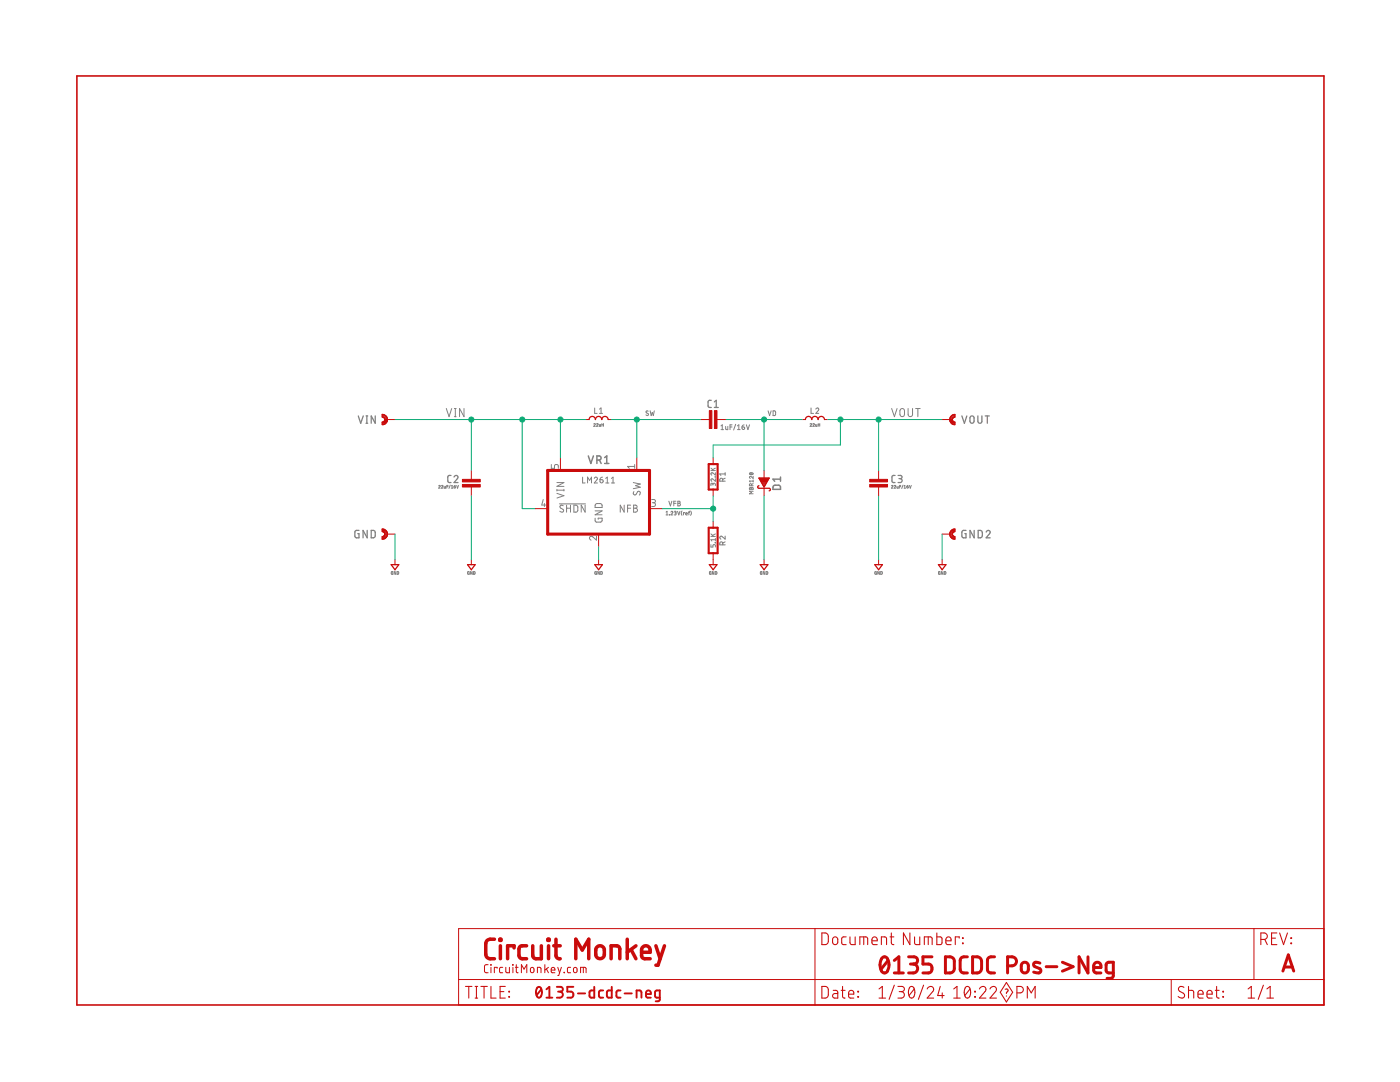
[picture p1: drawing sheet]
<?xml version="1.0" encoding="utf-8"?>
<!DOCTYPE eagle SYSTEM "eagle.dtd">
<eagle version="9.6.2">
<drawing>
<settings>
<setting alwaysvectorfont="yes"/>
<setting verticaltext="up"/>
</settings>
<grid distance="0.1" unitdist="inch" unit="inch" style="lines" multiple="1" display="no" altdistance="0.01" altunitdist="inch" altunit="inch"/>
<schematic xreflabel="%F%N/%S.%C%R" xrefpart="/%S.%C%R">
<libraries>
<library name="frames-custom">
<symbols>
<symbol name="LETTER_L">
<frame x1="0" y1="0" x2="248.92" y2="185.42" columns="12" rows="17" layer="94" border-left="no" border-top="no" border-right="no" border-bottom="no"/>
</symbol>
<symbol name="DOCFIELD-CIRCUITMONKEY">
<wire x1="0" y1="0" x2="71.12" y2="0" width="0.1016" layer="94"/>
<wire x1="101.6" y1="15.24" x2="87.63" y2="15.24" width="0.1016" layer="94"/>
<wire x1="0" y1="0" x2="0" y2="5.08" width="0.1016" layer="94"/>
<wire x1="0" y1="5.08" x2="71.12" y2="5.08" width="0.1016" layer="94"/>
<wire x1="0" y1="5.08" x2="0" y2="15.24" width="0.1016" layer="94"/>
<wire x1="101.6" y1="15.24" x2="101.6" y2="5.08" width="0.1016" layer="94"/>
<wire x1="71.12" y1="5.08" x2="71.12" y2="0" width="0.1016" layer="94"/>
<wire x1="71.12" y1="5.08" x2="87.63" y2="5.08" width="0.1016" layer="94"/>
<wire x1="71.12" y1="0" x2="101.6" y2="0" width="0.1016" layer="94"/>
<wire x1="87.63" y1="15.24" x2="87.63" y2="5.08" width="0.1016" layer="94"/>
<wire x1="87.63" y1="15.24" x2="0" y2="15.24" width="0.1016" layer="94"/>
<wire x1="87.63" y1="5.08" x2="101.6" y2="5.08" width="0.1016" layer="94"/>
<wire x1="101.6" y1="5.08" x2="101.6" y2="0" width="0.1016" layer="94"/>
<wire x1="0" y1="0" x2="-71.12" y2="0" width="0.1016" layer="94"/>
<wire x1="-71.12" y1="0" x2="-71.12" y2="5.08" width="0.1016" layer="94"/>
<wire x1="-71.12" y1="5.08" x2="-71.12" y2="15.24" width="0.1016" layer="94"/>
<wire x1="-71.12" y1="15.24" x2="0" y2="15.24" width="0.1016" layer="94"/>
<wire x1="0" y1="5.08" x2="-71.12" y2="5.08" width="0.1016" layer="94"/>
<text x="1.27" y="1.27" size="2.54" layer="94" font="vector">Date:</text>
<text x="12.7" y="1.27" size="2.54" layer="94" font="vector">&gt;LAST_DATE_TIME</text>
<text x="72.39" y="1.27" size="2.54" layer="94" font="vector">Sheet:</text>
<text x="86.36" y="1.27" size="2.54" layer="94" font="vector">&gt;SHEET</text>
<text x="88.9" y="11.938" size="2.54" layer="94" font="vector">REV:</text>
<text x="-69.85" y="1.27" size="2.54" layer="94" font="vector">TITLE:</text>
<text x="1.27" y="11.938" size="2.54" layer="94" font="vector">Document Number:</text>
<text x="-55.88" y="1.27" size="2.54" layer="94" font="vector" ratio="15">&gt;DRAWING_NAME</text>
<text x="-66.04" y="8.89" size="4.572" layer="94" ratio="15">Circuit Monkey</text>
<text x="-66.04" y="6.35" size="1.778" layer="94">CircuitMonkey.com</text>
<text x="12.7" y="6.096" size="3.81" layer="94" ratio="15">&gt;DOCUMENT_NUMBER</text>
<text x="94.488" y="8.382" size="3.81" layer="94" ratio="15" align="center">&gt;REV</text>
</symbol>
</symbols>
<devicesets>
<deviceset name="LETTER_L-CIRCUITMONKEY" prefix="SHEET">
<gates>
<gate name="G$1" symbol="LETTER_L" x="0" y="0"/>
<gate name="G$2" symbol="DOCFIELD-CIRCUITMONKEY" x="147.32" y="0"/>
</gates>
<devices>
<device name="">
<technologies>
<technology name=""/>
</technologies>
</device>
</devices>
</deviceset>
</devicesets>
</library>
<library name="regulators">
<symbols>
<symbol name="CONV_5P" library_locally_modified="yes">
<pin name="VIN" x="-7.62" y="7.62" length="short" direction="pwr" rot="R270"/>
<pin name="!SHDN" x="-12.7" y="-2.54" length="short" direction="in"/>
<pin name="GND" x="0" y="-10.16" length="short" direction="pwr" rot="R90"/>
<pin name="NFB" x="12.7" y="-2.54" length="short" direction="in" rot="R180"/>
<pin name="SW" x="7.62" y="7.62" length="short" direction="pas" rot="R270"/>
<wire x1="-10.16" y1="5.08" x2="10.16" y2="5.08" width="0.6096" layer="94"/>
<wire x1="10.16" y1="5.08" x2="10.16" y2="-7.62" width="0.6096" layer="94"/>
<wire x1="10.16" y1="-7.62" x2="-10.16" y2="-7.62" width="0.6096" layer="94"/>
<wire x1="-10.16" y1="-7.62" x2="-10.16" y2="5.08" width="0.6096" layer="94"/>
<text x="0" y="6.35" size="1.778" layer="95" ratio="15" align="bottom-center">&gt;NAME</text>
<text x="0" y="3.81" size="1.27" layer="96" align="top-center">&gt;VALUE</text>
</symbol>
</symbols>
<devicesets>
<deviceset name="CUK-5P" prefix="VR" uservalue="yes" library_locally_modified="yes">
<gates>
<gate name="G$1" symbol="CONV_5P" x="0" y="0"/>
</gates>
<devices>
<device name="-SOT-23-5" package="SOT-23-5">
<connects>
<connect gate="G$1" pin="!SHDN" pad="4"/>
<connect gate="G$1" pin="GND" pad="2"/>
<connect gate="G$1" pin="NFB" pad="3"/>
<connect gate="G$1" pin="SW" pad="1"/>
<connect gate="G$1" pin="VIN" pad="5"/>
</connects>
<package3dinstances>
<package3dinstance package3d_urn="urn:adsk.eagle:package:7189798/2"/>
</package3dinstances>
<technologies>
<technology name="">
<attribute name="COST01" value="3.30" constant="no"/>
<attribute name="COST10" value="3.00" constant="no"/>
<attribute name="COST100" value="2.45" constant="no"/>
<attribute name="MFR" value="TI" constant="no"/>
<attribute name="MPN" value="LM2611" constant="no"/>
<attribute name="VALUE" value="LM2611" constant="no"/>
</technology>
</technologies>
</device>
</devices>
</deviceset>
</devicesets>
</library>
<library name="rlc">
<symbols>
<symbol name="CAP-NP" library_locally_modified="yes">
<wire x1="0" y1="2.54" x2="0" y2="0.508" width="0.1524" layer="94"/>
<wire x1="0" y1="-2.54" x2="0" y2="-0.508" width="0.1524" layer="94"/>
<text x="2.54" y="0" size="1.6764" layer="95" font="vector" ratio="15">&gt;NAME</text>
<text x="2.54" y="-1.016" size="0.6096" layer="96" font="vector">&gt;VALUE</text>
<rectangle x1="-1.778" y1="0.254" x2="1.778" y2="0.762" layer="94"/>
<rectangle x1="-1.778" y1="-0.762" x2="1.778" y2="-0.254" layer="94"/>
<pin name="1" x="0" y="2.54" visible="off" length="point" direction="pas"/>
<pin name="2" x="0" y="-2.54" visible="off" length="point" direction="pas"/>
</symbol>
<symbol name="RES-EU" library_locally_modified="yes">
<wire x1="-1.27" y1="-0.889" x2="3.81" y2="-0.889" width="0.4064" layer="94"/>
<wire x1="3.81" y1="0.889" x2="-1.27" y2="0.889" width="0.4064" layer="94"/>
<wire x1="3.81" y1="-0.889" x2="3.81" y2="0" width="0.4064" layer="94"/>
<wire x1="3.81" y1="0" x2="3.81" y2="0.889" width="0.4064" layer="94"/>
<wire x1="-1.27" y1="-0.889" x2="-1.27" y2="0" width="0.4064" layer="94"/>
<wire x1="-1.27" y1="0" x2="-1.27" y2="0.889" width="0.4064" layer="94"/>
<wire x1="3.81" y1="0" x2="5.08" y2="0" width="0.1524" layer="94"/>
<wire x1="-1.27" y1="0" x2="-2.54" y2="0" width="0.1524" layer="94"/>
<text x="1.27" y="1.2192" size="1.27" layer="95" font="vector" ratio="15" align="bottom-center">&gt;NAME</text>
<text x="1.27" y="0" size="0.9652" layer="96" font="vector" align="center">&gt;VALUE</text>
<pin name="2" x="5.08" y="0" visible="off" length="point" direction="pas" swaplevel="1" rot="R180"/>
<pin name="1" x="-2.54" y="0" visible="off" length="point" direction="pas" swaplevel="1"/>
</symbol>
<symbol name="IND" library_locally_modified="yes">
<wire x1="-1.905" y1="0" x2="-0.635" y2="0" width="0.254" layer="94" curve="-180"/>
<wire x1="-0.635" y1="0" x2="0.635" y2="0" width="0.254" layer="94" curve="-180"/>
<wire x1="0.635" y1="0" x2="1.905" y2="0" width="0.254" layer="94" curve="-180"/>
<wire x1="-2.54" y1="0" x2="-1.905" y2="0" width="0.1524" layer="94"/>
<wire x1="1.905" y1="0" x2="2.54" y2="0" width="0.1524" layer="94"/>
<text x="0" y="1.778" size="1.27" layer="95" font="vector" ratio="14" align="center">&gt;NAME</text>
<text x="0" y="-0.762" size="0.6096" layer="96" align="top-center">&gt;VALUE</text>
<pin name="P$1" x="2.54" y="0" visible="off" length="point" direction="pas" rot="R180"/>
<pin name="P$2" x="-2.54" y="0" visible="off" length="point" direction="pas"/>
</symbol>
</symbols>
<devicesets>
<deviceset name="CAPACITOR" prefix="C" uservalue="yes" library_locally_modified="yes">
<gates>
<gate name="G$1" symbol="CAP-NP" x="0" y="0"/>
</gates>
<devices>
<device name="1206" package="1206">
<connects>
<connect gate="G$1" pin="1" pad="1"/>
<connect gate="G$1" pin="2" pad="2"/>
</connects>
<package3dinstances>
<package3dinstance package3d_urn="urn:adsk.eagle:package:4192976/2"/>
</package3dinstances>
<technologies>
<technology name=""/>
</technologies>
</device>
<device name="0805" package="0805-CAP">
<connects>
<connect gate="G$1" pin="1" pad="1"/>
<connect gate="G$1" pin="2" pad="2"/>
</connects>
<package3dinstances>
<package3dinstance package3d_urn="urn:adsk.eagle:package:4193041/2"/>
</package3dinstances>
<technologies>
<technology name="">
<attribute name="COST01" value="0.12" constant="no"/>
<attribute name="COST10" value="0.09" constant="no"/>
<attribute name="COST100" value="0.05" constant="no"/>
</technology>
</technologies>
</device>
<device name="0603-OLD" package="0603">
<connects>
<connect gate="G$1" pin="1" pad="1"/>
<connect gate="G$1" pin="2" pad="2"/>
</connects>
<package3dinstances>
<package3dinstance package3d_urn="urn:adsk.eagle:package:4192969/3"/>
</package3dinstances>
<technologies>
<technology name=""/>
</technologies>
</device>
<device name="1210" package="1210-CAP">
<connects>
<connect gate="G$1" pin="1" pad="1"/>
<connect gate="G$1" pin="2" pad="2"/>
</connects>
<package3dinstances>
<package3dinstance package3d_urn="urn:adsk.eagle:package:7886202/2"/>
</package3dinstances>
<technologies>
<technology name=""/>
</technologies>
</device>
<device name="THD_5MM" package="CAP_CER_THD_5MM">
<connects>
<connect gate="G$1" pin="1" pad="1"/>
<connect gate="G$1" pin="2" pad="2"/>
</connects>
<package3dinstances>
<package3dinstance package3d_urn="urn:adsk.eagle:package:4192947/3"/>
</package3dinstances>
<technologies>
<technology name="">
<attribute name="MFR" value="Tayda" constant="no"/>
<attribute name="MPN" value="A-550" constant="no"/>
<attribute name="VALUE" value="0.01uF" constant="no"/>
</technology>
</technologies>
</device>
<device name="THD_2.5MM" package="CAP_CER_THD_2.5MM">
<connects>
<connect gate="G$1" pin="1" pad="1"/>
<connect gate="G$1" pin="2" pad="2"/>
</connects>
<package3dinstances>
<package3dinstance package3d_urn="urn:adsk.eagle:package:4192946/1"/>
</package3dinstances>
<technologies>
<technology name=""/>
</technologies>
</device>
<device name="0402" package="0402-CAP">
<connects>
<connect gate="G$1" pin="1" pad="1"/>
<connect gate="G$1" pin="2" pad="2"/>
</connects>
<package3dinstances>
<package3dinstance package3d_urn="urn:adsk.eagle:package:4193046/5"/>
</package3dinstances>
<technologies>
<technology name="">
<attribute name="COST01" value="0.12" constant="no"/>
<attribute name="COST10" value="0.09" constant="no"/>
<attribute name="COST100" value="0.04" constant="no"/>
</technology>
</technologies>
</device>
<device name="0603" package="0603-CAP">
<connects>
<connect gate="G$1" pin="1" pad="1"/>
<connect gate="G$1" pin="2" pad="2"/>
</connects>
<package3dinstances>
<package3dinstance package3d_urn="urn:adsk.eagle:package:4193021/5"/>
</package3dinstances>
<technologies>
<technology name="">
<attribute name="COST01" value="0.12" constant="no"/>
<attribute name="COST10" value="0.09" constant="no"/>
<attribute name="COST100" value="0.05" constant="no"/>
</technology>
</technologies>
</device>
</devices>
</deviceset>
<deviceset name="RESISTOR" prefix="R" uservalue="yes" library_locally_modified="yes">
<gates>
<gate name="G$1" symbol="RES-EU" x="0" y="0"/>
</gates>
<devices>
<device name="THD_204/7" package="R_THD_204/7">
<connects>
<connect gate="G$1" pin="1" pad="1"/>
<connect gate="G$1" pin="2" pad="2"/>
</connects>
<package3dinstances>
<package3dinstance package3d_urn="urn:adsk.eagle:package:4192972/1"/>
</package3dinstances>
<technologies>
<technology name=""/>
</technologies>
</device>
<device name="1206" package="1206">
<connects>
<connect gate="G$1" pin="1" pad="1"/>
<connect gate="G$1" pin="2" pad="2"/>
</connects>
<package3dinstances>
<package3dinstance package3d_urn="urn:adsk.eagle:package:4192976/2"/>
</package3dinstances>
<technologies>
<technology name=""/>
</technologies>
</device>
<device name="0805" package="0805-RES">
<connects>
<connect gate="G$1" pin="1" pad="1"/>
<connect gate="G$1" pin="2" pad="2"/>
</connects>
<package3dinstances>
<package3dinstance package3d_urn="urn:adsk.eagle:package:4193042/2"/>
</package3dinstances>
<technologies>
<technology name="">
<attribute name="COST01" value="0.10" constant="no"/>
<attribute name="COST10" value="0.05" constant="no"/>
<attribute name="COST100" value="0.02" constant="no"/>
</technology>
</technologies>
</device>
<device name="0603" package="0603-RES">
<connects>
<connect gate="G$1" pin="1" pad="1"/>
<connect gate="G$1" pin="2" pad="2"/>
</connects>
<package3dinstances>
<package3dinstance package3d_urn="urn:adsk.eagle:package:4193040/5"/>
</package3dinstances>
<technologies>
<technology name="">
<attribute name="COST01" value="0.10" constant="no"/>
<attribute name="COST10" value="0.05" constant="no"/>
<attribute name="COST100" value="0.02" constant="no"/>
</technology>
</technologies>
</device>
<device name="THD_610/236" package="R_THD_610/236">
<connects>
<connect gate="G$1" pin="1" pad="P$1"/>
<connect gate="G$1" pin="2" pad="P$2"/>
</connects>
<package3dinstances>
<package3dinstance package3d_urn="urn:adsk.eagle:package:4192953/1"/>
</package3dinstances>
<technologies>
<technology name=""/>
</technologies>
</device>
<device name="2512" package="2512">
<connects>
<connect gate="G$1" pin="1" pad="1"/>
<connect gate="G$1" pin="2" pad="2"/>
</connects>
<package3dinstances>
<package3dinstance package3d_urn="urn:adsk.eagle:package:4192973/1"/>
</package3dinstances>
<technologies>
<technology name=""/>
</technologies>
</device>
<device name="2012" package="2012">
<connects>
<connect gate="G$1" pin="1" pad="1"/>
<connect gate="G$1" pin="2" pad="2"/>
</connects>
<package3dinstances>
<package3dinstance package3d_urn="urn:adsk.eagle:package:4192974/1"/>
</package3dinstances>
<technologies>
<technology name=""/>
</technologies>
</device>
<device name="1210" package="1210-RES">
<connects>
<connect gate="G$1" pin="1" pad="1"/>
<connect gate="G$1" pin="2" pad="2"/>
</connects>
<package3dinstances>
<package3dinstance package3d_urn="urn:adsk.eagle:package:4192975/2"/>
</package3dinstances>
<technologies>
<technology name=""/>
</technologies>
</device>
<device name="0402" package="0402-RES">
<connects>
<connect gate="G$1" pin="1" pad="1"/>
<connect gate="G$1" pin="2" pad="2"/>
</connects>
<package3dinstances>
<package3dinstance package3d_urn="urn:adsk.eagle:package:4193045/4"/>
</package3dinstances>
<technologies>
<technology name="">
<attribute name="COST01" value="0.10" constant="no"/>
<attribute name="COST10" value="0.05" constant="no"/>
<attribute name="COST100" value="0.02" constant="no"/>
</technology>
</technologies>
</device>
<device name="THD_0.25_WATT" package="R_THD_0.25W">
<connects>
<connect gate="G$1" pin="1" pad="1"/>
<connect gate="G$1" pin="2" pad="2"/>
</connects>
<package3dinstances>
<package3dinstance package3d_urn="urn:adsk.eagle:package:26222947/3"/>
</package3dinstances>
<technologies>
<technology name=""/>
</technologies>
</device>
</devices>
</deviceset>
<deviceset name="INDUCTOR" locally_modified="yes" prefix="L" uservalue="yes" library_locally_modified="yes">
<gates>
<gate name="G$1" symbol="IND" x="0" y="0"/>
</gates>
<devices>
<device name="SMD-10X10MM" package="IND-SMD-10X10MM">
<connects>
<connect gate="G$1" pin="P$1" pad="P$1"/>
<connect gate="G$1" pin="P$2" pad="P$2"/>
</connects>
<package3dinstances>
<package3dinstance package3d_urn="urn:adsk.eagle:package:4192971/1"/>
</package3dinstances>
<technologies>
<technology name=""/>
</technologies>
</device>
<device name="SMD-0603" package="0603">
<connects>
<connect gate="G$1" pin="P$1" pad="1"/>
<connect gate="G$1" pin="P$2" pad="2"/>
</connects>
<package3dinstances>
<package3dinstance package3d_urn="urn:adsk.eagle:package:4192969/3"/>
</package3dinstances>
<technologies>
<technology name=""/>
</technologies>
</device>
<device name="SMD-0805" package="0805">
<connects>
<connect gate="G$1" pin="P$1" pad="1"/>
<connect gate="G$1" pin="P$2" pad="2"/>
</connects>
<package3dinstances>
<package3dinstance package3d_urn="urn:adsk.eagle:package:4192970/1"/>
</package3dinstances>
<technologies>
<technology name=""/>
</technologies>
</device>
<device name="SMD-1206" package="1206">
<connects>
<connect gate="G$1" pin="P$1" pad="1"/>
<connect gate="G$1" pin="P$2" pad="2"/>
</connects>
<package3dinstances>
<package3dinstance package3d_urn="urn:adsk.eagle:package:4192976/2"/>
</package3dinstances>
<technologies>
<technology name=""/>
</technologies>
</device>
<device name="SMD-3.2X2.5MM" package="IND-SMD-2.5X3.2MM">
<connects>
<connect gate="G$1" pin="P$1" pad="1"/>
<connect gate="G$1" pin="P$2" pad="2"/>
</connects>
<package3dinstances>
<package3dinstance package3d_urn="urn:adsk.eagle:package:4192959/2"/>
</package3dinstances>
<technologies>
<technology name="">
<attribute name="VALUE" value="Murata LQH32MNxxxJ23L" constant="no"/>
</technology>
</technologies>
</device>
<device name="SMD-06X06MM" package="IND-SMD-06X06MM">
<connects>
<connect gate="G$1" pin="P$1" pad="1"/>
<connect gate="G$1" pin="P$2" pad="2"/>
</connects>
<package3dinstances>
<package3dinstance package3d_urn="urn:adsk.eagle:package:4192958/1"/>
</package3dinstances>
<technologies>
<technology name="">
<attribute name="VALUE" value="Panasonic ELL6PGxxxy" constant="no"/>
</technology>
</technologies>
</device>
<device name="SMD-07X07MM" package="IND-SMD-07X07MM">
<connects>
<connect gate="G$1" pin="P$1" pad="1"/>
<connect gate="G$1" pin="P$2" pad="2"/>
</connects>
<package3dinstances>
<package3dinstance package3d_urn="urn:adsk.eagle:package:4192949/1"/>
</package3dinstances>
<technologies>
<technology name=""/>
</technologies>
</device>
<device name="SMD-05X04MM" package="IND-SRN5040">
<connects>
<connect gate="G$1" pin="P$1" pad="1"/>
<connect gate="G$1" pin="P$2" pad="2"/>
</connects>
<package3dinstances>
<package3dinstance package3d_urn="urn:adsk.eagle:package:26838113/5"/>
</package3dinstances>
<technologies>
<technology name="">
<attribute name="COST01" value="0.55" constant="no"/>
<attribute name="COST10" value="0.40" constant="no"/>
<attribute name="COST100" value="0.35" constant="no"/>
<attribute name="MFR" value="Bourns" constant="no"/>
<attribute name="MPN" value="SRN5040" constant="no"/>
</technology>
</technologies>
</device>
<device name="SMD-2012" package="2012">
<connects>
<connect gate="G$1" pin="P$1" pad="1"/>
<connect gate="G$1" pin="P$2" pad="2"/>
</connects>
<package3dinstances>
<package3dinstance package3d_urn="urn:adsk.eagle:package:4192974/1"/>
</package3dinstances>
<technologies>
<technology name="">
<attribute name="COST01" value="0.10" constant="no"/>
<attribute name="COST10" value="0.08" constant="no"/>
<attribute name="COST100" value="0.074" constant="no"/>
<attribute name="MFR" value="Bourns" constant="no"/>
<attribute name="MPN" value="SRN2012T" constant="no"/>
</technology>
</technologies>
</device>
<device name="SMD-4.5X3.3MM" package="IND-MU8400">
<connects>
<connect gate="G$1" pin="P$1" pad="1"/>
<connect gate="G$1" pin="P$2" pad="2"/>
</connects>
<technologies>
<technology name="">
<attribute name="COST01" value="0.55" constant="no"/>
<attribute name="COST10" value="0.50" constant="no"/>
<attribute name="COST100" value="0.35" constant="no"/>
<attribute name="MFR" value="MuRata" constant="no"/>
<attribute name="MPN" value="8400 Series" constant="no"/>
</technology>
</technologies>
</device>
</devices>
</deviceset>
</devicesets>
</library>
<library name="diodes">
<symbols>
<symbol name="SCHOTTKY">
<wire x1="1.016" y1="1.016" x2="1.016" y2="0" width="0.254" layer="94"/>
<wire x1="1.016" y1="0" x2="1.016" y2="-1.016" width="0.254" layer="94"/>
<wire x1="1.016" y1="-1.016" x2="0.762" y2="-1.27" width="0.254" layer="94" curve="-90"/>
<wire x1="0.762" y1="-1.27" x2="0.508" y2="-1.016" width="0.254" layer="94" curve="-90"/>
<wire x1="1.016" y1="1.016" x2="1.27" y2="1.27" width="0.254" layer="94" curve="-90"/>
<wire x1="1.27" y1="1.27" x2="1.524" y2="1.016" width="0.254" layer="94" curve="-90"/>
<wire x1="1.016" y1="0" x2="2.54" y2="0" width="0.1524" layer="94"/>
<wire x1="-2.54" y1="0" x2="-1.016" y2="0" width="0.1524" layer="94"/>
<text x="0" y="2.54" size="1.778" layer="95" font="vector" ratio="15" align="center">&gt;NAME</text>
<text x="0" y="-2.54" size="0.8128" layer="96" font="fixed" align="center">&gt;VALUE</text>
<pin name="A" x="-2.54" y="0" visible="off" length="point" direction="pas"/>
<pin name="K" x="2.54" y="0" visible="off" length="point" direction="pas" rot="R180"/>
<polygon width="0.254" layer="94">
<vertex x="0.762" y="0"/>
<vertex x="-1.016" y="1.016"/>
<vertex x="-1.016" y="-1.016"/>
</polygon>
</symbol>
</symbols>
<devicesets>
<deviceset name="SCHOTTKY" prefix="D" uservalue="yes">
<gates>
<gate name="G$1" symbol="SCHOTTKY" x="0" y="0"/>
</gates>
<devices>
<device name="SMA" package="SMA">
<connects>
<connect gate="G$1" pin="A" pad="A"/>
<connect gate="G$1" pin="K" pad="K"/>
</connects>
<package3dinstances>
<package3dinstance package3d_urn="urn:adsk.eagle:package:7189483/2"/>
</package3dinstances>
<technologies>
<technology name=""/>
</technologies>
</device>
<device name="MBRA340" package="SMA">
<connects>
<connect gate="G$1" pin="A" pad="A"/>
<connect gate="G$1" pin="K" pad="K"/>
</connects>
<package3dinstances>
<package3dinstance package3d_urn="urn:adsk.eagle:package:7189483/2"/>
</package3dinstances>
<technologies>
<technology name="">
<attribute name="VALUE" value="MBRA340" constant="no"/>
</technology>
</technologies>
</device>
<device name="B130" package="SMA">
<connects>
<connect gate="G$1" pin="A" pad="A"/>
<connect gate="G$1" pin="K" pad="K"/>
</connects>
<package3dinstances>
<package3dinstance package3d_urn="urn:adsk.eagle:package:7189483/2"/>
</package3dinstances>
<technologies>
<technology name="">
<attribute name="VALUE" value="B130" constant="no"/>
</technology>
</technologies>
</device>
<device name="TOSHIBA_CST2" package="CST2">
<connects>
<connect gate="G$1" pin="A" pad="A"/>
<connect gate="G$1" pin="K" pad="K"/>
</connects>
<package3dinstances>
<package3dinstance package3d_urn="urn:adsk.eagle:package:7189475/1"/>
</package3dinstances>
<technologies>
<technology name="">
<attribute name="VALUE" value="Toshiba 1SS416CT" constant="no"/>
</technology>
</technologies>
</device>
<device name="0603" package="0603">
<connects>
<connect gate="G$1" pin="A" pad="A"/>
<connect gate="G$1" pin="K" pad="K"/>
</connects>
<package3dinstances>
<package3dinstance package3d_urn="urn:adsk.eagle:package:7189480/1"/>
</package3dinstances>
<technologies>
<technology name="">
<attribute name="VALUE" value="SD0603S020S0R1" constant="no"/>
</technology>
</technologies>
</device>
<device name="TO-227A" package="TO-277A">
<connects>
<connect gate="G$1" pin="A" pad="1 2"/>
<connect gate="G$1" pin="K" pad="K"/>
</connects>
<package3dinstances>
<package3dinstance package3d_urn="urn:adsk.eagle:package:7189481/1"/>
</package3dinstances>
<technologies>
<technology name=""/>
</technologies>
</device>
<device name="1206" package="1206">
<connects>
<connect gate="G$1" pin="A" pad="A"/>
<connect gate="G$1" pin="K" pad="K"/>
</connects>
<package3dinstances>
<package3dinstance package3d_urn="urn:adsk.eagle:package:7189485/1"/>
</package3dinstances>
<technologies>
<technology name="">
<attribute name="VALUE" value="SD1206" constant="no"/>
</technology>
</technologies>
</device>
<device name="VS30B" package="SMC">
<connects>
<connect gate="G$1" pin="A" pad="A"/>
<connect gate="G$1" pin="K" pad="K"/>
</connects>
<package3dinstances>
<package3dinstance package3d_urn="urn:adsk.eagle:package:7189472/1"/>
</package3dinstances>
<technologies>
<technology name="">
<attribute name="VALUE" value="VS-30BQ" constant="no"/>
</technology>
</technologies>
</device>
<device name="MBR120" package="SOD-123">
<connects>
<connect gate="G$1" pin="A" pad="A"/>
<connect gate="G$1" pin="K" pad="K"/>
</connects>
<package3dinstances>
<package3dinstance package3d_urn="urn:adsk.eagle:package:7189471/3"/>
</package3dinstances>
<technologies>
<technology name="">
<attribute name="MPN" value="MBR120ES" constant="no"/>
<attribute name="VALUE" value="MBR120" constant="no"/>
</technology>
</technologies>
</device>
<device name="B140" package="SMA">
<connects>
<connect gate="G$1" pin="A" pad="A"/>
<connect gate="G$1" pin="K" pad="K"/>
</connects>
<package3dinstances>
<package3dinstance package3d_urn="urn:adsk.eagle:package:7189483/2"/>
</package3dinstances>
<technologies>
<technology name="">
<attribute name="COST01" value="0.38" constant="no"/>
<attribute name="COST10" value="0.28" constant="no"/>
<attribute name="COST100" value="0.18" constant="no"/>
<attribute name="MFR" value="Vishay/Various" constant="no"/>
<attribute name="MPN" value="B140" constant="no"/>
<attribute name="VALUE" value="B140" constant="no"/>
</technology>
</technologies>
</device>
</devices>
</deviceset>
</devicesets>
</library>
<library name="supply">
<symbols>
<symbol name="GND">
<wire x1="-0.762" y1="-1.016" x2="0" y2="-1.016" width="0.254" layer="94"/>
<wire x1="0" y1="-1.016" x2="0.762" y2="-1.016" width="0.254" layer="94"/>
<wire x1="0.762" y1="-1.016" x2="0" y2="-2.032" width="0.254" layer="94"/>
<wire x1="0" y1="-2.032" x2="-0.762" y2="-1.016" width="0.254" layer="94"/>
<wire x1="0" y1="0" x2="0" y2="-1.016" width="0.1524" layer="94"/>
<text x="0" y="-2.667" size="0.6096" layer="96" font="vector" align="center">&gt;VALUE</text>
<pin name="GND" x="0" y="0" visible="off" length="point" direction="sup" rot="R270"/>
</symbol>
</symbols>
<devicesets>
<deviceset name="GND" prefix="SUPPLY">
<gates>
<gate name="GND" symbol="GND" x="0" y="0"/>
</gates>
<devices>
<device name="">
<technologies>
<technology name=""/>
</technologies>
</device>
</devices>
</deviceset>
</devicesets>
</library>
<library name="con-headers">
<symbols>
<symbol name="CAST_01X1">
<polygon width="0.254" layer="94">
<vertex x="0" y="0.508" curve="90"/>
<vertex x="-0.508" y="0" curve="90"/>
<vertex x="0" y="-0.508"/>
<vertex x="0" y="-1.016" curve="-90"/>
<vertex x="-1.016" y="0" curve="-90"/>
<vertex x="0" y="1.016"/>
</polygon>
<pin name="1" x="-2.54" y="0" visible="off" length="point"/>
<wire x1="-2.54" y1="0" x2="-1.016" y2="0" width="0.1524" layer="94"/>
<text x="1.27" y="0" size="1.7272" layer="95" ratio="15" rot="R180" align="center-right">&gt;NAME</text>
</symbol>
</symbols>
<devicesets>
<deviceset name="CAST-01X1" prefix="CST">
<gates>
<gate name="G$1" symbol="CAST_01X1" x="0" y="0"/>
</gates>
<devices>
<device name="2.54MM" package="CAST01-2.54MM">
<connects>
<connect gate="G$1" pin="1" pad="1"/>
</connects>
<package3dinstances>
<package3dinstance package3d_urn="urn:adsk.eagle:package:14150085/3"/>
</package3dinstances>
<technologies>
<technology name=""/>
</technologies>
</device>
<device name="2.00MM" package="CAST01-2.00MM">
<connects>
<connect gate="G$1" pin="1" pad="1 P$1 P$2"/>
</connects>
<package3dinstances>
<package3dinstance package3d_urn="urn:adsk.eagle:package:26716772/3"/>
</package3dinstances>
<technologies>
<technology name=""/>
</technologies>
</device>
</devices>
</deviceset>
</devicesets>
</library>
</libraries>
<attributes>
</attributes>
<variantdefs>
</variantdefs>
<classes>
<class number="0" name="default" width="0" drill="0">
</class>
</classes>
<parts>
<part name="SHEET1" library="frames-custom" deviceset="LETTER_L-CIRCUITMONKEY" device="">
<attribute name="DOCUMENT_NUMBER" value="0135 DCDC Pos-&gt;Neg"/>
<attribute name="REV" value="A"/>
</part>
<part name="VR1" library="regulators" deviceset="CUK-5P" device="-SOT-23-5" package3d_urn="urn:adsk.eagle:package:7189798/2" value="LM2611"/>
<part name="C1" library="rlc" deviceset="CAPACITOR" device="0603" package3d_urn="urn:adsk.eagle:package:4193021/5" value="1uF/16V"/>
<part name="R1" library="rlc" deviceset="RESISTOR" device="0603" package3d_urn="urn:adsk.eagle:package:4193040/5" value="32.2K"/>
<part name="D1" library="diodes" deviceset="SCHOTTKY" device="MBR120" package3d_urn="urn:adsk.eagle:package:7189471/3" value="MBR120"/>
<part name="L1" library="rlc" deviceset="INDUCTOR" device="SMD-4.5X3.3MM" value="22uH"/>
<part name="L2" library="rlc" deviceset="INDUCTOR" device="SMD-4.5X3.3MM" value="22uH"/>
<part name="SUPPLY1" library="supply" deviceset="GND" device=""/>
<part name="R2" library="rlc" deviceset="RESISTOR" device="0603" package3d_urn="urn:adsk.eagle:package:4193040/5" value="5.1K"/>
<part name="SUPPLY2" library="supply" deviceset="GND" device=""/>
<part name="SUPPLY3" library="supply" deviceset="GND" device=""/>
<part name="SUPPLY4" library="supply" deviceset="GND" device=""/>
<part name="C2" library="rlc" deviceset="CAPACITOR" device="1210" package3d_urn="urn:adsk.eagle:package:7886202/2" value="22uF/16V"/>
<part name="C3" library="rlc" deviceset="CAPACITOR" device="1210" package3d_urn="urn:adsk.eagle:package:7886202/2" value="22uF/16V"/>
<part name="SUPPLY5" library="supply" deviceset="GND" device=""/>
<part name="VIN" library="con-headers" deviceset="CAST-01X1" device="2.00MM" package3d_urn="urn:adsk.eagle:package:26716772/3"/>
<part name="VOUT" library="con-headers" deviceset="CAST-01X1" device="2.00MM" package3d_urn="urn:adsk.eagle:package:26716772/3"/>
<part name="GND2" library="con-headers" deviceset="CAST-01X1" device="2.00MM" package3d_urn="urn:adsk.eagle:package:26716772/3"/>
<part name="GND" library="con-headers" deviceset="CAST-01X1" device="2.00MM" package3d_urn="urn:adsk.eagle:package:26716772/3"/>
<part name="SUPPLY6" library="supply" deviceset="GND" device=""/>
<part name="SUPPLY7" library="supply" deviceset="GND" device=""/>
</parts>
<sheets>
<sheet>
<plain>
<text x="122.682" y="98.552" size="0.762" layer="97" rot="R180">1.23V(ref)</text>
</plain>
<instances>
<instance part="SHEET1" gate="G$1" x="0" y="0" smashed="yes"/>
<instance part="SHEET1" gate="G$2" x="147.32" y="0" smashed="yes">
<attribute name="LAST_DATE_TIME" x="160.02" y="1.27" size="2.54" layer="94" font="vector"/>
<attribute name="SHEET" x="233.68" y="1.27" size="2.54" layer="94" font="vector"/>
<attribute name="DRAWING_NAME" x="91.44" y="1.27" size="2.54" layer="94" font="vector" ratio="15"/>
<attribute name="DOCUMENT_NUMBER" x="160.02" y="6.096" size="3.81" layer="94" ratio="15"/>
<attribute name="REV" x="241.808" y="8.382" size="3.81" layer="94" ratio="15" align="center"/>
</instance>
<instance part="VR1" gate="G$1" x="104.14" y="101.6" smashed="yes">
<attribute name="NAME" x="104.14" y="107.95" size="1.778" layer="95" ratio="15" align="bottom-center"/>
<attribute name="VALUE" x="104.14" y="105.41" size="1.27" layer="96" align="top-center"/>
</instance>
<instance part="C1" gate="G$1" x="127" y="116.84" smashed="yes" rot="R90">
<attribute name="NAME" x="127" y="119.126" size="1.6764" layer="95" font="vector" ratio="15" align="bottom-center"/>
<attribute name="VALUE" x="128.524" y="114.808" size="1.016" layer="96" font="vector"/>
</instance>
<instance part="R1" gate="G$1" x="127" y="106.68" smashed="yes" rot="R270">
<attribute name="NAME" x="128.2192" y="105.41" size="1.27" layer="95" font="vector" ratio="15" rot="R270" align="bottom-center"/>
<attribute name="VALUE" x="127" y="105.41" size="0.9652" layer="96" font="vector" rot="R270" align="center"/>
</instance>
<instance part="D1" gate="G$1" x="137.16" y="104.14" smashed="yes" rot="R270">
<attribute name="NAME" x="139.7" y="104.14" size="1.778" layer="95" font="vector" ratio="15" rot="R270" align="center"/>
<attribute name="VALUE" x="134.62" y="104.14" size="0.8128" layer="96" font="fixed" rot="R270" align="center"/>
</instance>
<instance part="L1" gate="G$1" x="104.14" y="116.84" smashed="yes">
<attribute name="NAME" x="104.14" y="118.618" size="1.27" layer="95" font="vector" ratio="14" align="center"/>
<attribute name="VALUE" x="104.14" y="116.078" size="0.6096" layer="96" align="top-center"/>
</instance>
<instance part="L2" gate="G$1" x="147.32" y="116.84" smashed="yes">
<attribute name="NAME" x="147.32" y="118.618" size="1.27" layer="95" font="vector" ratio="14" align="center"/>
<attribute name="VALUE" x="147.32" y="116.078" size="0.6096" layer="96" align="top-center"/>
</instance>
<instance part="SUPPLY1" gate="GND" x="78.74" y="88.9" smashed="yes">
<attribute name="VALUE" x="78.74" y="86.233" size="0.6096" layer="96" font="vector" align="center"/>
</instance>
<instance part="R2" gate="G$1" x="127" y="93.98" smashed="yes" rot="R270">
<attribute name="NAME" x="128.2192" y="92.71" size="1.27" layer="95" font="vector" ratio="15" rot="R270" align="bottom-center"/>
<attribute name="VALUE" x="127" y="92.71" size="0.9652" layer="96" font="vector" rot="R270" align="center"/>
</instance>
<instance part="SUPPLY2" gate="GND" x="137.16" y="88.9" smashed="yes">
<attribute name="VALUE" x="137.16" y="86.233" size="0.6096" layer="96" font="vector" align="center"/>
</instance>
<instance part="SUPPLY3" gate="GND" x="127" y="88.9" smashed="yes">
<attribute name="VALUE" x="127" y="86.233" size="0.6096" layer="96" font="vector" align="center"/>
</instance>
<instance part="SUPPLY4" gate="GND" x="104.14" y="88.9" smashed="yes">
<attribute name="VALUE" x="104.14" y="86.233" size="0.6096" layer="96" font="vector" align="center"/>
</instance>
<instance part="C2" gate="G$1" x="78.74" y="104.14" smashed="yes" rot="MR0">
<attribute name="NAME" x="76.2" y="104.14" size="1.6764" layer="95" font="vector" ratio="15" rot="MR0"/>
<attribute name="VALUE" x="76.2" y="103.124" size="0.6096" layer="96" font="vector" rot="MR0"/>
</instance>
<instance part="C3" gate="G$1" x="160.02" y="104.14" smashed="yes">
<attribute name="NAME" x="162.56" y="104.14" size="1.6764" layer="95" font="vector" ratio="15"/>
<attribute name="VALUE" x="162.56" y="103.124" size="0.6096" layer="96" font="vector"/>
</instance>
<instance part="SUPPLY5" gate="GND" x="160.02" y="88.9" smashed="yes">
<attribute name="VALUE" x="160.02" y="86.233" size="0.6096" layer="96" font="vector" align="center"/>
</instance>
<instance part="VIN" gate="G$1" x="60.96" y="116.84" smashed="yes" rot="R180">
<attribute name="NAME" x="59.69" y="116.84" size="1.7272" layer="95" ratio="15" align="center-right"/>
</instance>
<instance part="VOUT" gate="G$1" x="175.26" y="116.84" smashed="yes">
<attribute name="NAME" x="176.53" y="116.84" size="1.7272" layer="95" ratio="15" rot="R180" align="center-right"/>
</instance>
<instance part="GND2" gate="G$1" x="175.26" y="93.98" smashed="yes">
<attribute name="NAME" x="176.53" y="93.98" size="1.7272" layer="95" ratio="15" rot="R180" align="center-right"/>
</instance>
<instance part="GND" gate="G$1" x="60.96" y="93.98" smashed="yes" rot="R180">
<attribute name="NAME" x="59.69" y="93.98" size="1.7272" layer="95" ratio="15" align="center-right"/>
</instance>
<instance part="SUPPLY6" gate="GND" x="63.5" y="88.9" smashed="yes">
<attribute name="VALUE" x="63.5" y="86.233" size="0.6096" layer="96" font="vector" align="center"/>
</instance>
<instance part="SUPPLY7" gate="GND" x="172.72" y="88.9" smashed="yes">
<attribute name="VALUE" x="172.72" y="86.233" size="0.6096" layer="96" font="vector" align="center"/>
</instance>
</instances>
<busses>
</busses>
<nets>
<net name="VD" class="0">
<segment>
<pinref part="C1" gate="G$1" pin="2"/>
<pinref part="L2" gate="G$1" pin="P$2"/>
<wire x1="129.54" y1="116.84" x2="137.16" y2="116.84" width="0.1524" layer="91"/>
<pinref part="D1" gate="G$1" pin="A"/>
<wire x1="137.16" y1="116.84" x2="144.78" y2="116.84" width="0.1524" layer="91"/>
<wire x1="137.16" y1="106.68" x2="137.16" y2="116.84" width="0.1524" layer="91"/>
<junction x="137.16" y="116.84"/>
<label x="137.922" y="117.602" size="1.016" layer="95"/>
</segment>
</net>
<net name="SW" class="0">
<segment>
<pinref part="L1" gate="G$1" pin="P$1"/>
<pinref part="C1" gate="G$1" pin="1"/>
<wire x1="106.68" y1="116.84" x2="111.76" y2="116.84" width="0.1524" layer="91"/>
<pinref part="VR1" gate="G$1" pin="SW"/>
<wire x1="111.76" y1="116.84" x2="124.46" y2="116.84" width="0.1524" layer="91"/>
<wire x1="111.76" y1="109.22" x2="111.76" y2="116.84" width="0.1524" layer="91"/>
<junction x="111.76" y="116.84"/>
<label x="113.538" y="117.602" size="1.016" layer="95"/>
</segment>
</net>
<net name="VIN" class="0">
<segment>
<pinref part="L1" gate="G$1" pin="P$2"/>
<wire x1="101.6" y1="116.84" x2="96.52" y2="116.84" width="0.1524" layer="91"/>
<pinref part="VR1" gate="G$1" pin="VIN"/>
<wire x1="96.52" y1="116.84" x2="88.9" y2="116.84" width="0.1524" layer="91"/>
<wire x1="96.52" y1="109.22" x2="96.52" y2="116.84" width="0.1524" layer="91"/>
<junction x="96.52" y="116.84"/>
<pinref part="VR1" gate="G$1" pin="!SHDN"/>
<wire x1="91.44" y1="99.06" x2="88.9" y2="99.06" width="0.1524" layer="91"/>
<wire x1="88.9" y1="99.06" x2="88.9" y2="116.84" width="0.1524" layer="91"/>
<junction x="88.9" y="116.84"/>
<pinref part="C2" gate="G$1" pin="1"/>
<wire x1="78.74" y1="106.68" x2="78.74" y2="116.84" width="0.1524" layer="91"/>
<wire x1="78.74" y1="116.84" x2="88.9" y2="116.84" width="0.1524" layer="91"/>
<wire x1="78.74" y1="116.84" x2="63.5" y2="116.84" width="0.1524" layer="91"/>
<junction x="78.74" y="116.84"/>
<label x="73.66" y="117.348" size="1.778" layer="95"/>
<pinref part="VIN" gate="G$1" pin="1"/>
</segment>
</net>
<net name="VFB" class="0">
<segment>
<pinref part="R1" gate="G$1" pin="2"/>
<pinref part="R2" gate="G$1" pin="1"/>
<wire x1="127" y1="101.6" x2="127" y2="99.06" width="0.1524" layer="91"/>
<pinref part="VR1" gate="G$1" pin="NFB"/>
<wire x1="127" y1="99.06" x2="127" y2="96.52" width="0.1524" layer="91"/>
<wire x1="116.84" y1="99.06" x2="127" y2="99.06" width="0.1524" layer="91"/>
<junction x="127" y="99.06"/>
<label x="118.11" y="99.568" size="1.016" layer="95"/>
</segment>
</net>
<net name="VOUT" class="0">
<segment>
<pinref part="L2" gate="G$1" pin="P$1"/>
<wire x1="149.86" y1="116.84" x2="152.4" y2="116.84" width="0.1524" layer="91"/>
<wire x1="152.4" y1="116.84" x2="152.4" y2="111.76" width="0.1524" layer="91"/>
<junction x="152.4" y="116.84"/>
<wire x1="152.4" y1="111.76" x2="127" y2="111.76" width="0.1524" layer="91"/>
<pinref part="R1" gate="G$1" pin="1"/>
<wire x1="127" y1="111.76" x2="127" y2="109.22" width="0.1524" layer="91"/>
<wire x1="152.4" y1="116.84" x2="160.02" y2="116.84" width="0.1524" layer="91"/>
<pinref part="C3" gate="G$1" pin="1"/>
<wire x1="160.02" y1="116.84" x2="172.72" y2="116.84" width="0.1524" layer="91"/>
<wire x1="160.02" y1="106.68" x2="160.02" y2="116.84" width="0.1524" layer="91"/>
<junction x="160.02" y="116.84"/>
<label x="162.56" y="117.348" size="1.778" layer="95"/>
<pinref part="VOUT" gate="G$1" pin="1"/>
</segment>
</net>
<net name="GND" class="0">
<segment>
<pinref part="D1" gate="G$1" pin="K"/>
<wire x1="137.16" y1="101.6" x2="137.16" y2="88.9" width="0.1524" layer="91"/>
<pinref part="SUPPLY2" gate="GND" pin="GND"/>
</segment>
<segment>
<pinref part="R2" gate="G$1" pin="2"/>
<pinref part="SUPPLY3" gate="GND" pin="GND"/>
</segment>
<segment>
<pinref part="VR1" gate="G$1" pin="GND"/>
<pinref part="SUPPLY4" gate="GND" pin="GND"/>
<wire x1="104.14" y1="88.9" x2="104.14" y2="91.44" width="0.1524" layer="91"/>
</segment>
<segment>
<pinref part="C2" gate="G$1" pin="2"/>
<pinref part="SUPPLY1" gate="GND" pin="GND"/>
<wire x1="78.74" y1="101.6" x2="78.74" y2="88.9" width="0.1524" layer="91"/>
</segment>
<segment>
<pinref part="C3" gate="G$1" pin="2"/>
<wire x1="160.02" y1="101.6" x2="160.02" y2="88.9" width="0.1524" layer="91"/>
<pinref part="SUPPLY5" gate="GND" pin="GND"/>
</segment>
<segment>
<pinref part="GND" gate="G$1" pin="1"/>
<pinref part="SUPPLY6" gate="GND" pin="GND"/>
<wire x1="63.5" y1="88.9" x2="63.5" y2="93.98" width="0.1524" layer="91"/>
</segment>
<segment>
<pinref part="GND2" gate="G$1" pin="1"/>
<pinref part="SUPPLY7" gate="GND" pin="GND"/>
<wire x1="172.72" y1="93.98" x2="172.72" y2="88.9" width="0.1524" layer="91"/>
</segment>
</net>
</nets>
</sheet>
</sheets>
</schematic>
</drawing>
<compatibility>
<note version="8.2" severity="warning">
Since Version 8.2, EAGLE supports online libraries. The ids
of those online libraries will not be understood (or retained)
with this version.
</note>
<note version="8.3" severity="warning">
Since Version 8.3, EAGLE supports URNs for individual library
assets (packages, symbols, and devices). The URNs of those assets
will not be understood (or retained) with this version.
</note>
<note version="8.3" severity="warning">
Since Version 8.3, EAGLE supports the association of 3D packages
with devices in libraries, schematics, and board files. Those 3D
packages will not be understood (or retained) with this version.
</note>
</compatibility>
</eagle>
